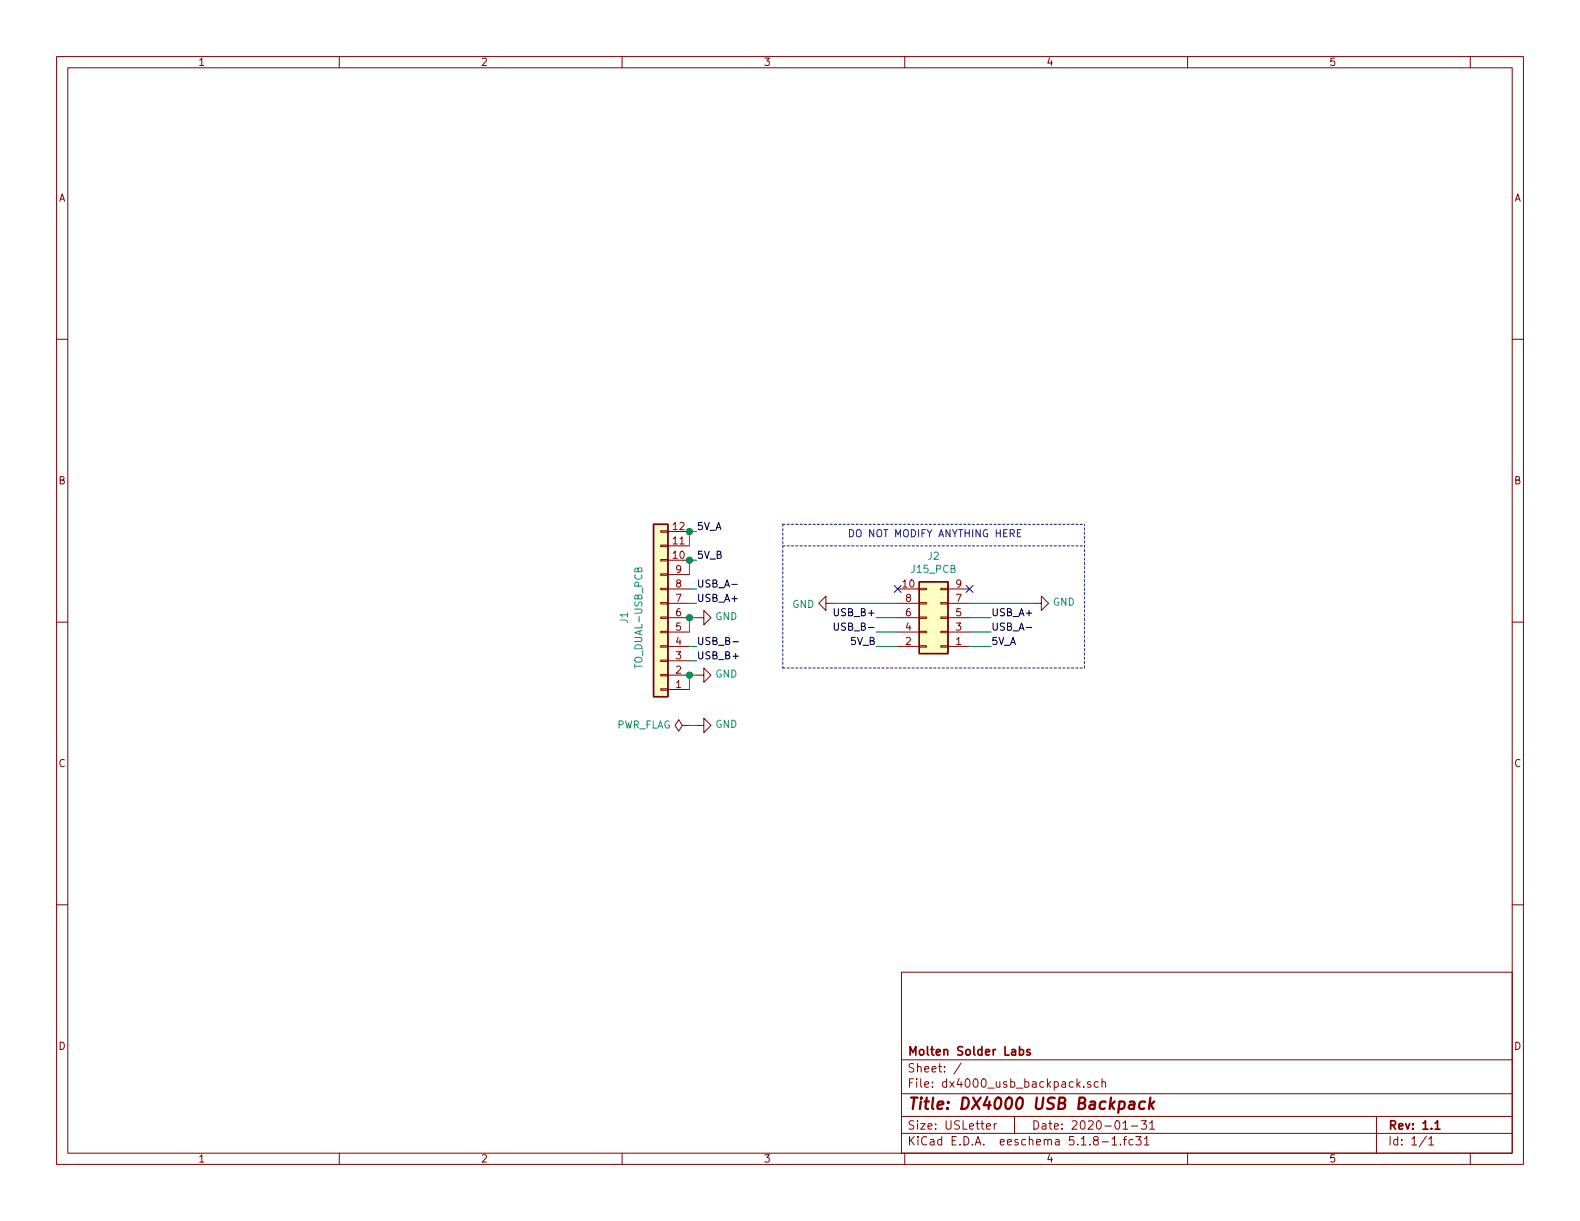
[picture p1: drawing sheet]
EESchema Schematic File Version 4
EELAYER 30 0
EELAYER END
$Descr USLetter 11000 8500
encoding utf-8
Sheet 1 1
Title "DX4000 USB Backpack"
Date "2020-01-31"
Rev "1.1"
Comp "Molten Solder Labs"
Comment1 ""
Comment2 ""
Comment3 ""
Comment4 ""
$EndDescr
Text Label 4850 3700 0    50   ~ 0
5V_A
Wire Wire Line
	4800 3700 4800 3800
Wire Wire Line
	4850 3700 4800 3700
Wire Wire Line
	6900 4500 6750 4500
Wire Wire Line
	4800 3900 4800 4000
Wire Wire Line
	4800 3900 4850 3900
Text Label 4850 3900 0    50   ~ 0
5V_B
Wire Wire Line
	6100 4500 6250 4500
Wire Wire Line
	6900 4400 6750 4400
Wire Wire Line
	6900 4300 6750 4300
$Comp
L power:GND #PWR02
U 1 1
P 7200 4200
F 0 "#PWR02" H 7200 3950 50  0001 C CNN
F 1 "GND" V 7205 4072 50  0000 R CNN
F 2 "" H 7200 4200 50  0001 C CNN
F 3 "" H 7200 4200 50  0001 C CNN
	1    7200 4200
	0    -1   -1   0   
$EndComp
Wire Wire Line
	7200 4200 6750 4200
NoConn ~ 6750 4100
NoConn ~ 6250 4100
$Comp
L power:GND #PWR01
U 1 1
P 5800 4200
F 0 "#PWR01" H 5800 3950 50  0001 C CNN
F 1 "GND" V 5805 4072 50  0000 R CNN
F 2 "" H 5800 4200 50  0001 C CNN
F 3 "" H 5800 4200 50  0001 C CNN
	1    5800 4200
	0    1    1    0   
$EndComp
Wire Wire Line
	6100 4400 6250 4400
Wire Wire Line
	6100 4300 6250 4300
Wire Wire Line
	5800 4200 6250 4200
Text Label 4850 4100 0    50   ~ 0
USB_A-
Wire Wire Line
	4850 4100 4800 4100
$Comp
L Connector_Generic:Conn_02x05_Odd_Even J2
U 1 1
P 6550 4300
F 0 "J2" H 6600 3875 50  0000 C CNN
F 1 "J15_PCB" H 6600 3966 50  0000 C CNN
F 2 "custom_footprints:DX4000_J15_Footprint" H 6550 4300 50  0001 C CNN
F 3 "~" H 6550 4300 50  0001 C CNN
	1    6550 4300
	-1   0    0    1   
$EndComp
Text Label 4850 4200 0    50   ~ 0
USB_A+
Wire Wire Line
	4850 4200 4800 4200
Text Label 4850 4500 0    50   ~ 0
USB_B-
Text Label 4850 4600 0    50   ~ 0
USB_B+
Wire Wire Line
	4850 4600 4800 4600
Wire Wire Line
	4850 4500 4800 4500
$Comp
L power:GND #PWR04
U 1 1
P 4850 4700
F 0 "#PWR04" H 4850 4450 50  0001 C CNN
F 1 "GND" V 4855 4572 50  0000 R CNN
F 2 "" H 4850 4700 50  0001 C CNN
F 3 "" H 4850 4700 50  0001 C CNN
	1    4850 4700
	0    -1   -1   0   
$EndComp
Wire Wire Line
	4850 4700 4800 4700
Wire Wire Line
	4800 4800 4800 4700
Wire Wire Line
	4800 4400 4800 4300
$Comp
L power:GND #PWR03
U 1 1
P 4850 4300
F 0 "#PWR03" H 4850 4050 50  0001 C CNN
F 1 "GND" V 4855 4172 50  0000 R CNN
F 2 "" H 4850 4300 50  0001 C CNN
F 3 "" H 4850 4300 50  0001 C CNN
	1    4850 4300
	0    -1   -1   0   
$EndComp
Wire Wire Line
	4850 4300 4800 4300
Wire Notes Line
	5450 3650 5450 4650
Wire Notes Line
	7550 4650 7550 3650
Text Notes 5900 3750 0    50   ~ 0
DO NOT MODIFY ANYTHING HERE
Wire Notes Line
	5450 4650 7550 4650
Wire Notes Line
	5450 3650 7550 3650
Wire Notes Line
	5450 3800 7550 3800
$Comp
L power:PWR_FLAG #FLG0101
U 1 1
P 4800 5050
F 0 "#FLG0101" H 4800 5125 50  0001 C CNN
F 1 "PWR_FLAG" V 4800 5177 50  0000 L CNN
F 2 "" H 4800 5050 50  0001 C CNN
F 3 "~" H 4800 5050 50  0001 C CNN
	1    4800 5050
	0    -1   -1   0   
$EndComp
$Comp
L power:GND #PWR0101
U 1 1
P 4850 5050
F 0 "#PWR0101" H 4850 4800 50  0001 C CNN
F 1 "GND" V 4855 4922 50  0000 R CNN
F 2 "" H 4850 5050 50  0001 C CNN
F 3 "" H 4850 5050 50  0001 C CNN
	1    4850 5050
	0    -1   -1   0   
$EndComp
Wire Wire Line
	4850 5050 4800 5050
$Comp
L Connector_Generic:Conn_01x12 J1
U 1 1
P 4600 4300
F 0 "J1" V 4850 4300 50  0000 C CNN
F 1 "TO_DUAL-USB_PCB" V 4750 4300 50  0000 C CNN
F 2 "Connector_FFC-FPC:Hirose_FH12-12S-0.5SH_1x12-1MP_P0.50mm_Horizontal" H 4600 4300 50  0001 C CNN
F 3 "~" H 4600 4300 50  0001 C CNN
	1    4600 4300
	-1   0    0    1   
$EndComp
Connection ~ 4800 3900
Connection ~ 4800 3700
Connection ~ 4800 4700
Connection ~ 4800 4300
Text Label 6900 4300 0    50   ~ 0
USB_A+
Text Label 6100 4300 2    50   ~ 0
USB_B+
Text Label 6100 4400 2    50   ~ 0
USB_B-
Text Label 6900 4400 0    50   ~ 0
USB_A-
Text Label 6100 4500 2    50   ~ 0
5V_B
Text Label 6900 4500 0    50   ~ 0
5V_A
$EndSCHEMATC
